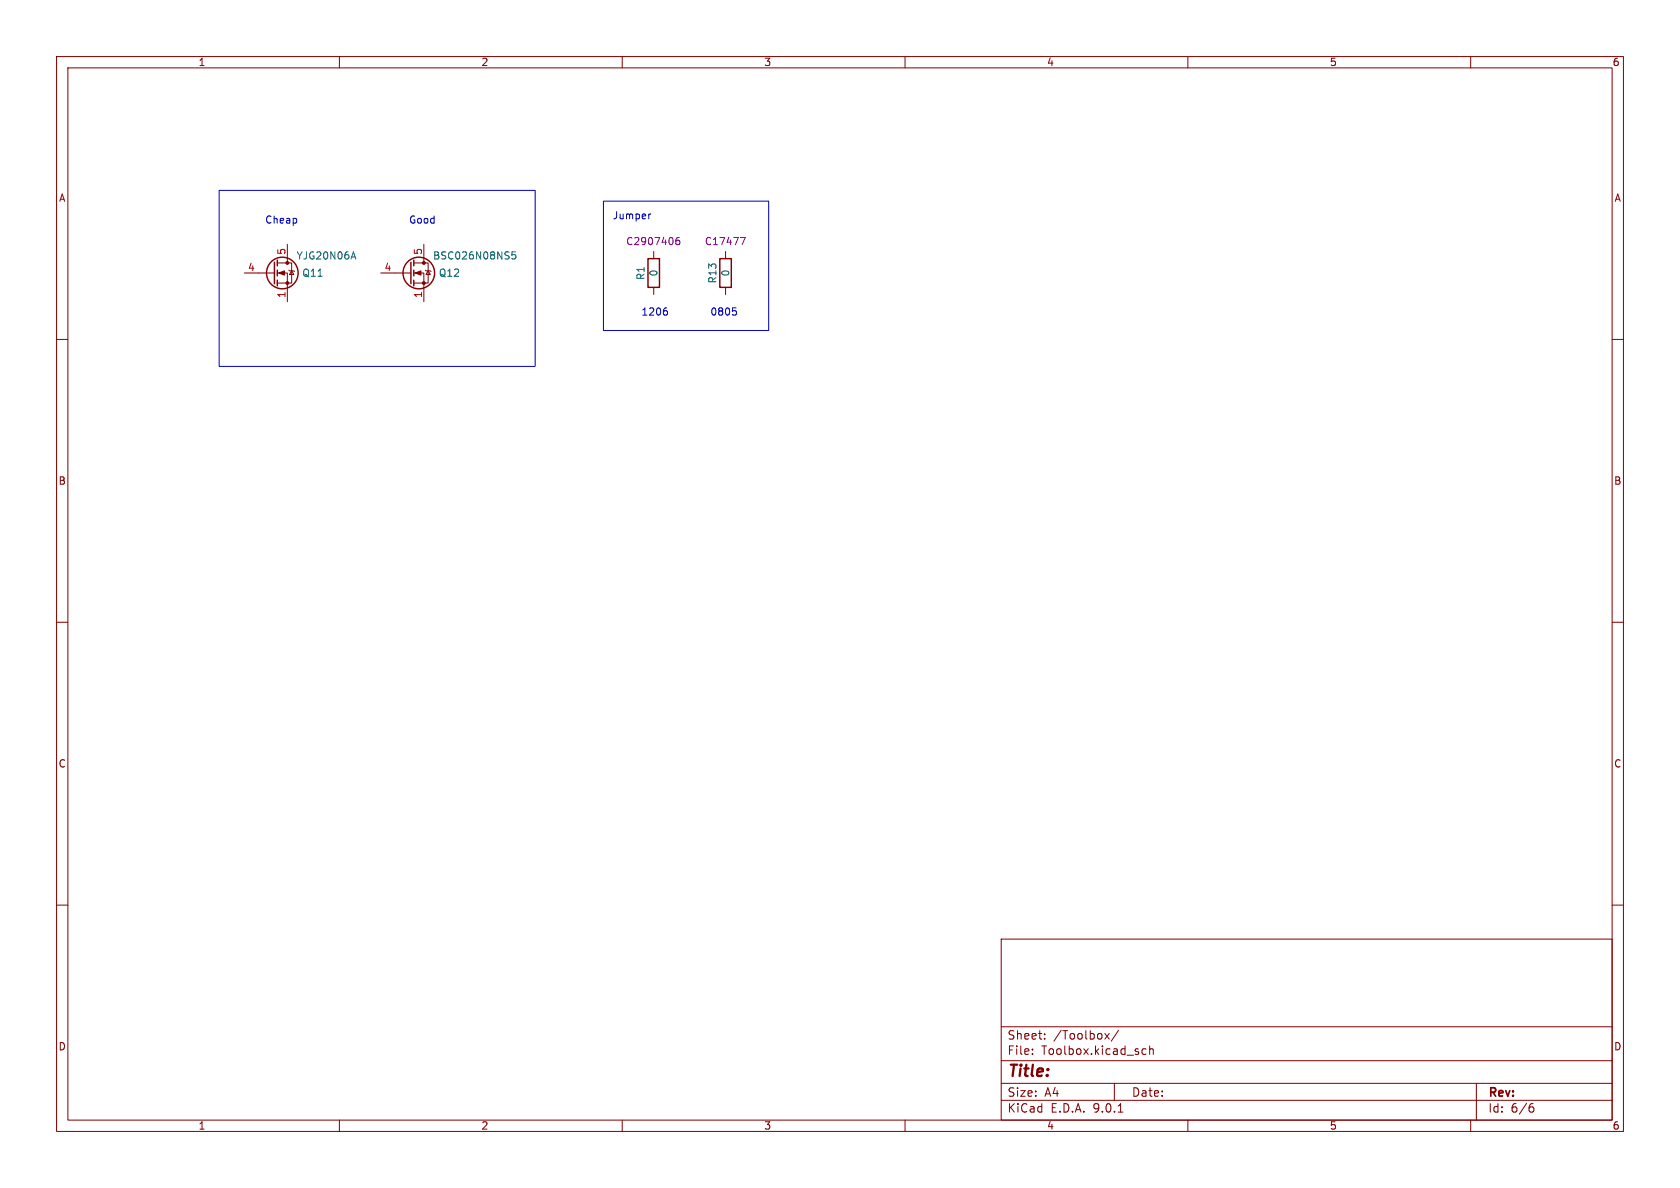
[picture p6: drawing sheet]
<svg xmlns="http://www.w3.org/2000/svg" width="297mm" height="210mm" viewBox="0 0 297 210" stroke-linecap="round" stroke-linejoin="round" font-family="sans-serif">
<g fill="none" stroke="#840000" stroke-width=".18">
<path d="M10 10h277v190h-277zM12 12h273v186h-273zM60 10v2M110 10v2M160 10v2M210 10v2M260 10v2M43.2 48.3h5.3M49 46.5h2.6v3.5h-2.6M49 48.3h1.8v5M50.8 43.2v3.3M51.1 47.8l.1 .1h.7l.2 .1"/>
<path d="M51.6 47.9l.3 .6h-.7zM67.3 48.3h5.3M73.2 46.5h2.5v3.5h-2.5M73.2 48.3h1.7v5M74.9 43.2v3.3M75.2 47.8l.1 .1h.8l.1 .1M75.7 47.9l.4 .6h-.8zM115.6 44.5v1.2M115.6 50.8v1.3M128.3 44.5v1.2M128.3 50.8v1.3M10 60h2"/>
<path d="M285 60h2M10 110h2M285 110h2M10 160h2M177 166h108v32h-108zM285 160h2M60 198v2M110 198v2M160 198v2M177 194.5h108M177 191.5h108M177 187.5h108"/>
<path d="M177 181.5h108M182.5 186.3v.1M182.5 185.5v.1M184.7 183.6v.1M184.7 182.8v.1M195.3 182.7l.8 1M196.1 182.7l-.8 1M197 191.5v3M197.7 196.6h.8M197.7 182.1l-1.2 2M202 186.3l.2 .1 .4-.1M202.6 185.5l-.4-.1-.2 .1"/>
<path d="M203.2 185.5l.3-.1 .3 .1 .1 .9M203.2 184.9v1.5M210 198v2M260 198v2M261 191.5v6.5M270.6 195.7h.4l.2 .3-.1 .5-.5 .1M271 195.1l-.4 .1"/>
</g>
<g fill="none" stroke="#840000" stroke-width=".25">
<path d="M48.5 46.4v3.8M49 46v1M49 47.8v1M49 49.5v1M72.6 46.4v3.8M73.2 46v1M73.2 47.8v1M73.2 49.5v1M114.6 45.7h2v5.1h-2zM127.3 45.7h2v5.1h-2z"/>
<circle cx="49.9" cy="48.3" r="2.79"/>
<circle cx="74" cy="48.3" r="2.79"/>
</g>
<path d="M120.1 42h-.4a.86 .86 0 0 0 0 1.3l.4-.2 .1-.4-.2-.2h-.4l-.1 .2M130.9 42h.8l-.5 1.3" fill="none" stroke="#840084" stroke-width=".18"/>
<g fill="#840000" stroke="#840000" stroke-width=".18">
<path d="M49.3 48.3l1-.4v.7z"/>
<path d="M73.4 48.3l1-.4v.7z"/>
<circle cx="50.8" cy="46.5" r=".25"/>
<circle cx="50.8" cy="50" r=".25"/>
<circle cx="74.9" cy="46.5" r=".25"/>
<circle cx="74.9" cy="50" r=".25"/>
</g>
<path d="M62.2 45.4h.6M62.5 44.5l.4 1.3M91.1 44.5h-.6v.6l.2-.1 .4 .1 .1 .1-.1 .5-.1 .1-.5-.1" fill="none" stroke="#006464" stroke-width=".18"/>
<path d="M38.7 33.7h55.9v31.1h-55.9zM106.7 35.6h29.2v22.8h-29.2zM115.1 37.8l-.3 .2M117.6 54.4h.3M117.8 54.9l.2 .3v.3l-.2 .2M129.5 54.4h.6M130 54.9l.2 .3v.3l-.2 .2" fill="none" stroke="#0000c2" stroke-width=".18"/>
<text font-size="2.8" fill="#840000" x="178" y="190.9">Title:</text>
<g font-size="2.1" fill="#840000">
<text x="178" y="184">Sheet:</text>
<text x="186.2" y="184">/Toolbox/</text>
<text x="178" y="186.7">File:</text>
<text x="184.1" y="186.7">Toolbox.kicad_sch</text>
<text x="178" y="196.9">KiCad</text>
<text x="178" y="194.1">Size:</text>
<text x="184.7" y="194.1">A4</text>
<text x="185.7" y="196.9">E.D.A.</text>
<text x="193.3" y="196.9">9.0.1</text>
<text x="200" y="194.1">Date:</text>
<text x="263" y="194.3">Rev:</text>
<text x="263" y="196.9">Id:</text>
<text x="267.1" y="196.9">6/6</text>
</g>
<g font-size="1.8" fill="#840000">
<text x="35" y="11.9">1</text>
<text x="85" y="11.9">2</text>
<text x="135" y="11.9">3</text>
<text x="185" y="11.9">4</text>
<text x="235" y="11.9">5</text>
<text x="285" y="11.9">6</text>
<text x="10.3" y="35.9">A</text>
<text x="285.3" y="35.9">A</text>
<text x="10.3" y="85.9">B</text>
<text x="285.3" y="85.9">B</text>
<text x="10.3" y="135.9">C</text>
<text x="285.3" y="135.9">C</text>
<text x="10.3" y="185.9">D</text>
<text x="285.3" y="185.9">D</text>
<text x="35" y="199.9">1</text>
<text x="85" y="199.9">2</text>
<text x="135" y="199.9">3</text>
<text x="185" y="199.9">4</text>
<text x="235" y="199.9">5</text>
<text x="285" y="199.9">6</text>
</g>
<g font-size="1.8" fill="#0000c2">
<text x="46.8" y="39.7">Cheap</text>
<text x="72.2" y="39.7">Good</text>
<text x="108.2" y="39">Jumper</text>
<text x="113.3" y="56">1206</text>
<text x="125.5" y="56">0805</text>
</g>
<g font-size="1.8" fill="#a90000">
<text x="50.5" y="45.2" transform="rotate(-90 50.5 45.2)">5</text>
<text x="74.7" y="45.2" transform="rotate(-90 74.7 45.2)">5</text>
<text x="43.7" y="48">4</text>
<text x="50.5" y="52.8" transform="rotate(-90 50.5 52.8)">1</text>
<text x="67.9" y="48">4</text>
<text x="74.7" y="52.8" transform="rotate(-90 74.7 52.8)">1</text>
</g>
<g font-size="1.8" fill="#006464">
<text x="52.3" y="46.1">YJG20N06A</text>
<text x="76.5" y="46.1">BSC026N08NS5</text>
<text x="53.3" y="49.1">Q11</text>
<text x="77.5" y="49.1">Q12</text>
<text x="114.1" y="49.6" transform="rotate(-90 114.1 49.6)">R1</text>
<text x="116.4" y="49" transform="rotate(-90 116.4 49)">0</text>
<text x="126.8" y="50.2" transform="rotate(-90 126.8 50.2)">R13</text>
<text x="129.1" y="49" transform="rotate(-90 129.1 49)">0</text>
</g>
<g font-size="1.8" fill="#840084">
<text x="110.6" y="43.5">C2907406</text>
<text x="124.5" y="43.5">C17477</text>
</g>
</svg>
